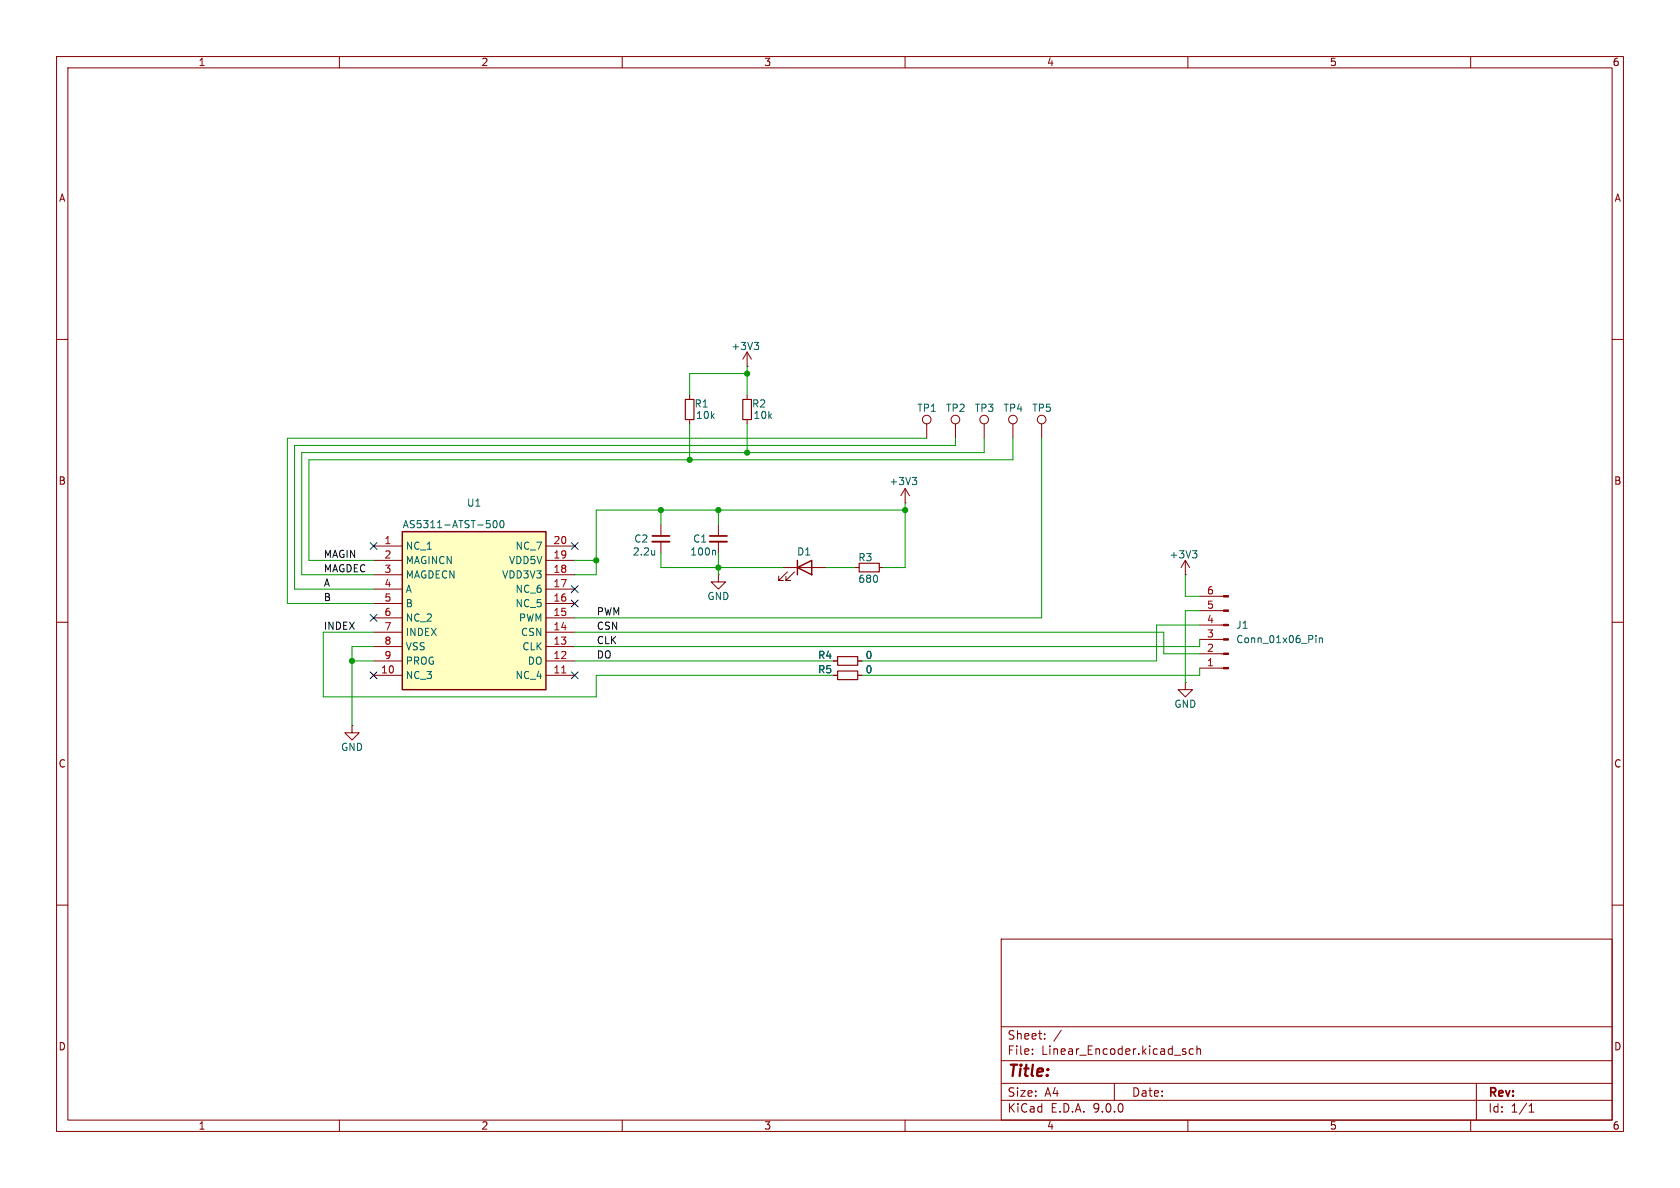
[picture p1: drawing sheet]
<svg xmlns="http://www.w3.org/2000/svg" width="297mm" height="210mm" viewBox="0 0 297 210" stroke-linecap="round" stroke-linejoin="round" font-family="sans-serif">
<g fill="none" stroke="#840000" stroke-width=".18">
<path d="M10 10h277v190h-277zM12 12h273v186h-273zM60 10v2M110 10v2M160 10v2M210 10v2M260 10v2M10 60h2M132.1 64.8h.1M132.1 62.2l-.8 1.3M132.1 62.2l.7 1.3M132.1 62.2v2.6"/>
<path d="M285 60h2M116.8 92.7v2M116.8 95.8v2M10 110h2M138.4 100.3h7.6M139.2 101.1l-1.5 1.5h.7h-.7v-.7M140.5 101.1l-1.6 1.5h.8h-.8v-.7M285 110h2M62.2 128.3v1.2h1.3l-1.3 1.3-1.2-1.3h1.2M62.2 128.3h.1M10 160h2M177 166h108v32h-108z"/>
<path d="M285 160h2M60 198v2M110 198v2M160 198v2M177 194.5h108M177 191.5h108M177 187.5h108M177 181.5h108M182.5 186.3v.1M182.5 185.5v.1M184.7 183.6v.1M184.7 182.8v.1"/>
<path d="M187.6 182.1l-1.3 2M197 191.5v3M209.2 185.9l.4 .1 .1 .2-.2 .2h-.3M209.2 185.4l.4 .1M210 198v2M211 185.5l-.5-.1-.3 .3v.4l.2 .2h.6M211.6 185.5l.2-.1 .4 .1v.9M211.6 184.9v1.5M260 198v2M261 191.5v6.5M270.3 196.6h.9M270.3 195.5l.4-.4v1.5"/>
</g>
<path d="M133.3 60.5h.8l-.4 .5M133.9 61l.2 .2v.4l-.2 .2M115.7 97.3v.8M115.7 98v.1" fill="none" stroke="#006464" stroke-width=".18"/>
<path d="M141 99.1v2.5M141 100.3l2.5-1.2v2.5z" fill="none" stroke="#840000" stroke-width=".25"/>
<path d="M115.3 94.7h3.1" fill="none" stroke="#840000" stroke-width=".3"/>
<path d="M115.3 95.8h3.1" fill="none" stroke="#840000" stroke-width=".33"/>
<path d="M71.1 94h25.4v27.9h-25.4z" fill="#ffffc2"/>
<path d="M71.1 94h25.4v27.9h-25.4z" fill="none" stroke="#840000" stroke-width=".25"/>
<g fill="none" stroke="#840000" stroke-width=".18">
<path d="M121.9 69.9v.7M121.9 74.2v.7M132.1 69.9v.7M132.1 74.2v.7M163.8 74.9v2.6M168.9 74.9v2.6M174 74.9v2.6M179.1 74.9v2.6M184.1 74.9v2.6M66 96.5h5.1M66 99.1h5.1M96.5 96.5h5.1"/>
<path d="M96.5 99.1h5.1M127 92.7v2M127 95.8v2M160 88.9h.1M160 86.4l-.7 1.2M160 86.4l.8 1.2M160 86.4v2.5M209.5 99.1l-.7 1.2M209.5 99.1l.8 1.2M209.5 99.1v2.5M66 101.6h5.1M66 104.1h5.1"/>
<path d="M66 106.7h5.1M66 109.2h5.1M66 111.8h5.1M66 114.3h5.1M66 116.8h5.1M66 119.4h5.1M96.5 101.6h5.1M96.5 104.1h5.1M96.5 106.7h5.1M96.5 109.2h5.1M96.5 111.8h5.1M96.5 114.3h5.1"/>
<path d="M96.5 116.8h5.1M96.5 119.4h5.1M127 101.6v1.3h1.3l-1.3 1.2-1.3-1.2h1.3M127 101.6h.1M147.3 116.8h.8M147.3 119.4h.8M151.1 100.3h.8M151.6 116.8h.8M151.6 119.4h.8M155.4 100.3h.8M209.5 101.6h.1M212.1 118.1h4.2"/>
<path d="M212.1 115.6h4.2M212.1 113h4.2M212.1 110.5h4.2M212.1 108h4.2M212.1 105.4h4.2M209.5 120.7v1.2h1.3l-1.3 1.3-1.2-1.3h1.2M209.5 120.7h.1"/>
<circle cx="163.8" cy="74.2" r=".76"/>
<circle cx="168.9" cy="74.2" r=".76"/>
<circle cx="174" cy="74.2" r=".76"/>
<circle cx="179.1" cy="74.2" r=".76"/>
<circle cx="184.1" cy="74.2" r=".76"/>
</g>
<path d="M99.3 119h.7" fill="none" stroke="#a90000" stroke-width=".18"/>
<g fill="none" stroke="#006464" stroke-width=".18">
<path d="M86 92h.6M86.6 92.6l.1 .1-.1 .5M87.3 92.1l.2-.1a.68 .68 0 0 1 .4 .7 .68 .68 0 0 1-.4 .6 .84 .84 0 0 1-.2-1.2zM88.5 92.1l.2-.1a.68 .68 0 0 1 .4 .7 .68 .68 0 0 1-.4 .6l-.2-.1-.1-.4zM126.3 97.3l.2 .2v.6M161.3 84.4h.8l-.5 .5M161.8 84.9l.3 .2v.3l-.3 .3M210.8 97.4h.8l-.4 .4M211.4 97.8l.2 .3v.3l-.2 .2M232.6 112.3v.2M232.6 112.8v.8M233.2 112.8v.8"/>
<path d="M233.2 112.9l.2-.1h.3l.1 .8"/>
</g>
<path d="M121.2 70.6h1.5v3.6h-1.5zM131.3 70.6h1.5v3.6h-1.5zM151.9 99.6h3.5v1.5h-3.5zM148.1 118.6h3.5v1.5h-3.5zM148.1 116.1h3.5v1.5h-3.5z" fill="none" stroke="#840000" stroke-width=".2"/>
<path d="M125.5 94.7h3" fill="none" stroke="#840000" stroke-width=".3"/>
<path d="M125.5 95.8h3" fill="none" stroke="#840000" stroke-width=".33"/>
<g fill="#840000" stroke="#840000" stroke-width=".18">
<path d="M216.3 118h.9v.2h-.9z"/>
<path d="M216.3 115.4h.9v.3h-.9z"/>
<path d="M216.3 112.9h.9v.3h-.9z"/>
<path d="M216.3 110.4h.9v.2h-.9z"/>
<path d="M216.3 107.8h.9v.3h-.9z"/>
<path d="M216.3 105.3h.9v.2h-.9z"/>
</g>
<g fill="none" stroke="#009600" stroke-width=".18">
<path d="M121.9 74.9v6.4M132.1 66h-10.2v3.9M132.1 64.8v5.1M132.1 74.9v5.1M163.8 77.5h-113v29.2h15.2M168.9 77.5v1.2h-116.8v25.4h13.9M174 77.5v2.5h-120.7v21.6h12.7M179.1 77.5v3.8h-124.5v17.8h11.4M184.1 77.5v31.7h-82.5M101.6 99.1h3.8M116.8 97.8v2.5h21.6M116.8 90.2v2.5"/>
<path d="M127 90.2v2.5M127 97.8v3.8M160 88.9v11.4h-3.8M160 90.2h-54.6v11.4h-3.8M62.2 116.8h3.8M66 111.8h-8.9v11.4h48.3v-3.8h41.9M66 114.3h-3.8v14M101.6 111.8h104.1v3.8h6.4M101.6 116.8h45.7M146 100.3h5.1M209.5 101.6v3.8h2.6M212.1 110.5h-7.6v6.3h-52.1"/>
<path d="M212.1 113v1.3h-110.5M212.1 118.1v1.3h-59.7M212.1 108h-2.6v12.7"/>
</g>
<g fill="none" stroke="#000084" stroke-width=".18">
<path d="M65.4 95.9l1.2 1.2M66.6 95.9l-1.2 1.2M101 95.9l1.2 1.2M102.2 95.9l-1.2 1.2M65.4 108.6l1.2 1.2M65.4 118.8l1.2 1.2M66.6 108.6l-1.2 1.2M66.6 118.8l-1.2 1.2M101 118.8l1.2 1.2M101 106.1l1.2 1.2M101 103.5l1.2 1.2M102.2 118.8l-1.2 1.2"/>
<path d="M102.2 106.1l-1.2 1.2M102.2 103.5l-1.2 1.2"/>
</g>
<g fill="#009600" stroke="#009600" stroke-width=".18">
<circle cx="121.9" cy="81.3" r=".46"/>
<circle cx="127" cy="90.2" r=".46"/>
<circle cx="132.1" cy="80" r=".46"/>
<circle cx="132.1" cy="66" r=".46"/>
<circle cx="116.8" cy="90.2" r=".46"/>
<circle cx="127" cy="100.3" r=".46"/>
<circle cx="62.2" cy="116.8" r=".46"/>
<circle cx="105.4" cy="99.1" r=".46"/>
<circle cx="160" cy="90.2" r=".46"/>
</g>
<text font-size="2.8" fill="#840000" x="178" y="190.9">Title:</text>
<g font-size="2.1" fill="#840000">
<text x="178" y="184">Sheet:</text>
<text x="178" y="186.7">File:</text>
<text x="184.1" y="186.7">Linear_Encoder.kicad_sch</text>
<text x="178" y="196.9">KiCad</text>
<text x="178" y="194.1">Size:</text>
<text x="184.7" y="194.1">A4</text>
<text x="185.7" y="196.9">E.D.A.</text>
<text x="193.3" y="196.9">9.0.0</text>
<text x="200" y="194.1">Date:</text>
<text x="263" y="194.3">Rev:</text>
<text x="263" y="196.9">Id:</text>
<text x="267.1" y="196.9">1/1</text>
</g>
<g font-size="1.8" fill="#840000">
<text x="35" y="11.9">1</text>
<text x="85" y="11.9">2</text>
<text x="135" y="11.9">3</text>
<text x="185" y="11.9">4</text>
<text x="235" y="11.9">5</text>
<text x="285" y="11.9">6</text>
<text x="10.3" y="35.9">A</text>
<text x="285.3" y="35.9">A</text>
<text x="10.3" y="85.9">B</text>
<text x="285.3" y="85.9">B</text>
<text x="10.3" y="135.9">C</text>
<text x="285.3" y="135.9">C</text>
<text x="10.3" y="185.9">D</text>
<text x="285.3" y="185.9">D</text>
<text x="35" y="199.9">1</text>
<text x="85" y="199.9">2</text>
<text x="135" y="199.9">3</text>
<text x="185" y="199.9">4</text>
<text x="235" y="199.9">5</text>
<text x="285" y="199.9">6</text>
</g>
<g font-size="1.8" fill="#006464">
<text x="129.2" y="62.1">+3V3</text>
<text x="122.7" y="72.2">R1</text>
<text x="122.9" y="74.3">10k</text>
<text x="132.9" y="72.2">R2</text>
<text x="133.1" y="74.3">10k</text>
<text x="162.1" y="73">TP1</text>
<text x="167.1" y="73">TP2</text>
<text x="172.2" y="73">TP3</text>
<text x="177.3" y="73">TP4</text>
<text x="182.4" y="73">TP5</text>
<text x="82.4" y="89.8">U1</text>
<text x="157.1" y="86">+3V3</text>
<text x="71.1" y="93.6">AS5311-ATST-500</text>
<text x="71.6" y="97.4">NC_1</text>
<text x="71.6" y="99.9">MAGINCN</text>
<text x="89.9" y="99.9">VDD5V</text>
<text x="91" y="97.4">NC_7</text>
<text x="111.8" y="98.4">2.2u</text>
<text x="112" y="96.1">C2</text>
<text x="121.9" y="98.4">100n</text>
<text x="122.4" y="96.1">C1</text>
<text x="140.8" y="98.4">D1</text>
<text x="151.6" y="99.4">R3</text>
<text x="206.7" y="98.9">+3V3</text>
<text x="71.6" y="102.5">MAGDECN</text>
<text x="71.6" y="105">A</text>
<text x="71.6" y="107.5">B</text>
<text x="88.7" y="102.5">VDD3V3</text>
<text x="91" y="105">NC_6</text>
<text x="91" y="107.5">NC_5</text>
<text x="125" y="106.3">GND</text>
<text x="151.6" y="103.2">680</text>
<text x="71.6" y="110.1">NC_2</text>
<text x="71.6" y="112.6">INDEX</text>
<text x="91.6" y="110.1">PWM</text>
<text x="92" y="112.6">CSN</text>
<text x="218.4" y="111.4">J1</text>
<text x="218.4" y="113.9">Conn_01x06_Pin</text>
<text x="71.6" y="115.2">VSS</text>
<text x="71.6" y="117.7">PROG</text>
<text x="92.2" y="115.2">CLK</text>
<text x="93.2" y="117.7">DO</text>
<text x="144.5" y="119.2">R5</text>
<text x="144.5" y="116.7">R4</text>
<text x="152.9" y="119.2">0</text>
<text x="152.9" y="116.7">0</text>
<text x="71.6" y="120.2">NC_3</text>
<text x="91" y="120.2">NC_4</text>
<text x="207.5" y="125.3">GND</text>
<text x="60.2" y="132.9">GND</text>
</g>
<g font-size="1.8" fill="#0f0f0f">
<text x="57.1" y="101.3">MAGDEC</text>
<text x="57.1" y="98.7">MAGIN</text>
<text x="57.1" y="106.3">B</text>
<text x="57.1" y="103.8">A</text>
<text x="57.1" y="111.4">INDEX</text>
<text x="105.4" y="111.4">CSN</text>
<text x="105.4" y="114">CLK</text>
<text x="105.4" y="108.9">PWM</text>
<text x="105.4" y="116.5">DO</text>
</g>
<g font-size="1.8" fill="#a90000">
<text x="67.9" y="96.3">1</text>
<text x="67.9" y="98.8">2</text>
<text x="67.9" y="101.3">3</text>
<text x="97.7" y="96.3">20</text>
<text x="97.7" y="98.8">19</text>
<text x="97.7" y="101.3">18</text>
<text x="67.9" y="103.9">4</text>
<text x="67.9" y="106.4">5</text>
<text x="97.7" y="103.9">17</text>
<text x="97.7" y="106.4">16</text>
<text x="213.3" y="107.7">5</text>
<text x="213.3" y="105.2">6</text>
<text x="67.9" y="109">6</text>
<text x="67.9" y="111.5">7</text>
<text x="97.7" y="109">15</text>
<text x="97.7" y="111.5">14</text>
<text x="213.3" y="112.8">3</text>
<text x="213.3" y="110.2">4</text>
<text x="67.3" y="119.1">10</text>
<text x="67.9" y="114">8</text>
<text x="67.9" y="116.6">9</text>
<text x="97.7" y="114">13</text>
<text x="97.7" y="116.6">12</text>
<text x="97.7" y="119.1">11</text>
<text x="213.3" y="117.9">1</text>
<text x="213.3" y="115.3">2</text>
</g>
</svg>
